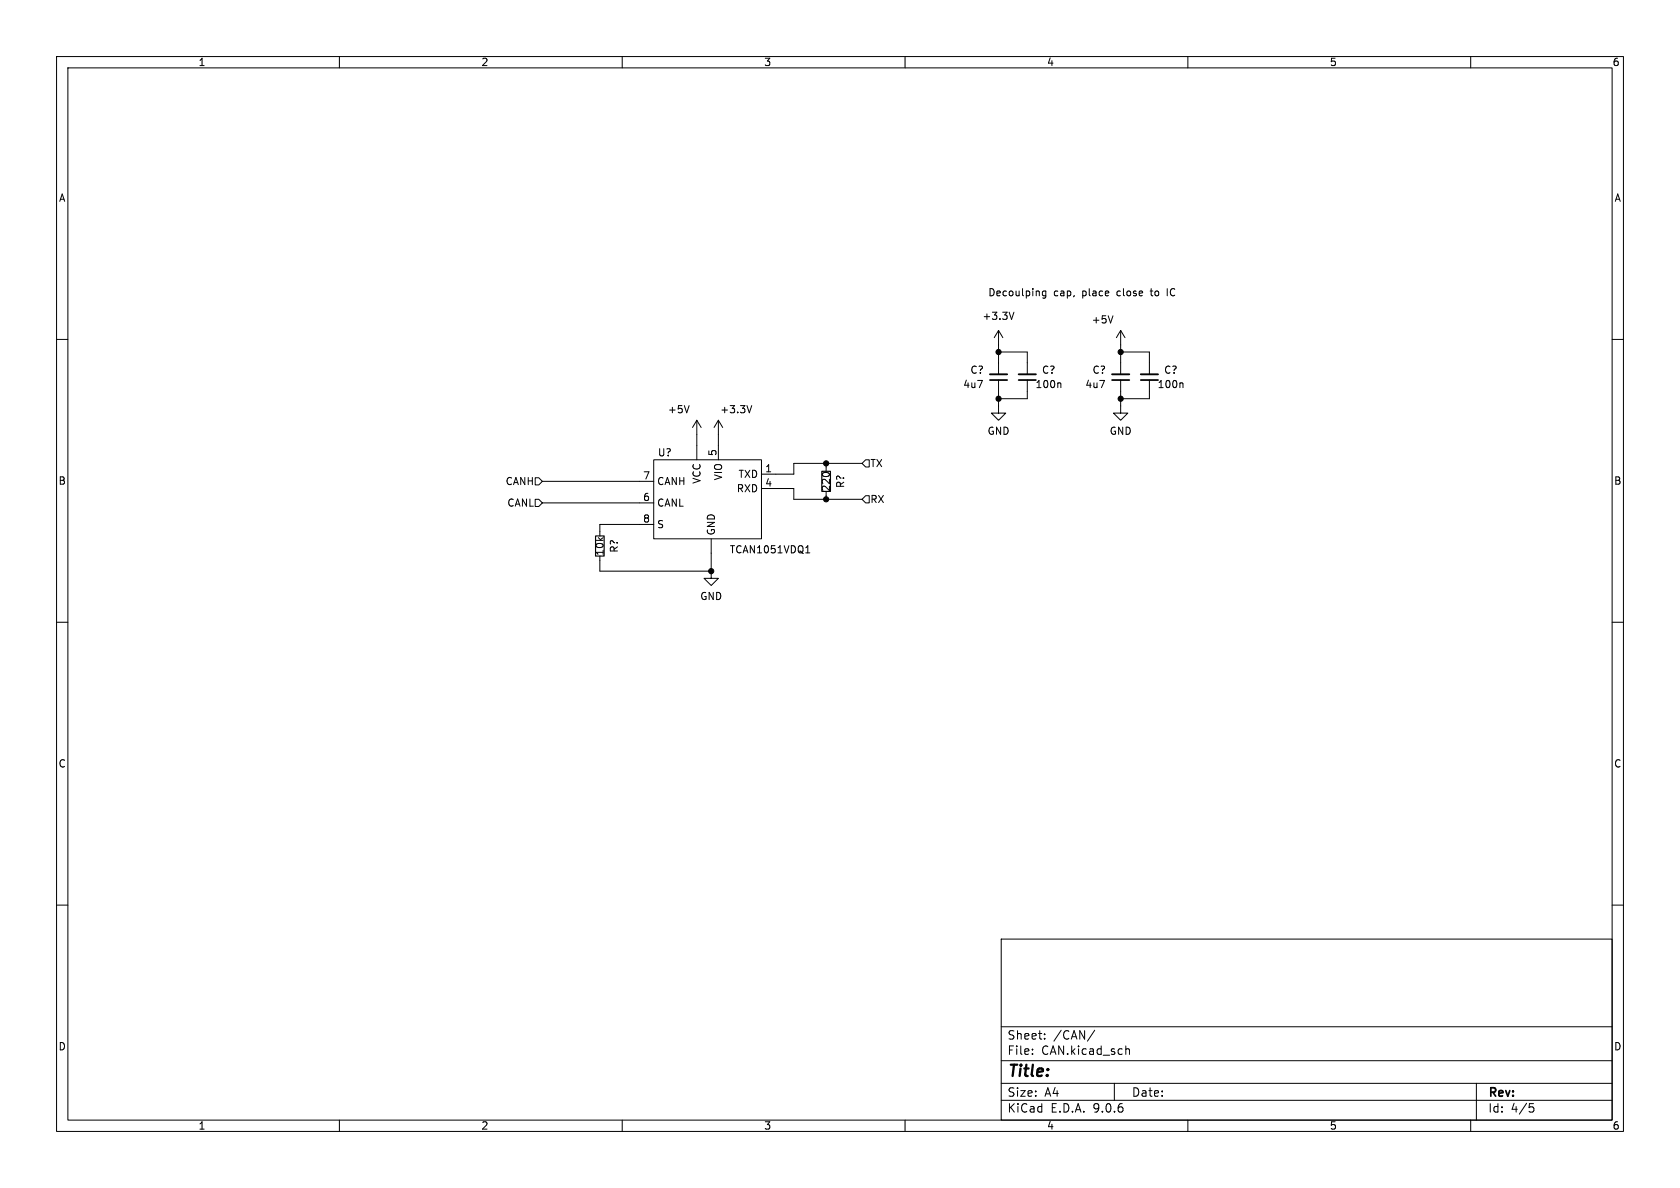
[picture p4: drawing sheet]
<svg xmlns="http://www.w3.org/2000/svg" width="297mm" height="210mm" viewBox="0 0 297 210" stroke-linecap="round" stroke-linejoin="round" font-family="sans-serif">
<g fill="none" stroke="#000" stroke-width=".18">
<path d="M10 10h277v190h-277zM12 12h273v186h-273zM60 10v2M110 10v2M160 10v2M210 10v2M260 10v2M176.5 58.4l-.7 1.3M176.5 58.4l.8 1.3M176.5 58.4v7.8M179.3 55.2l-.5 1.3M184.9 51.4v1.1l-.3 .2h-.3"/>
<path d="M184.9 51.5l-.4-.1-.2 .3 .1 .5h.5M196.8 55.8l-.5 1.3M198.1 58.4l-.7 1.3M198.1 58.4l.8 1.3M198.1 58.4v7.8M206.4 51v1.3M10 60h2M121.8 71.7l-.4 1.3M123.2 74.3l-.8 1.3M123.2 74.3l.8 1.3M123.2 74.3v7M127 74.3l-.8 1.3"/>
<path d="M127 74.3l.8 1.3M127 74.3v7M132.9 71.7l-.4 1.3M176.5 67.2v5.8h1.3l-1.3 1.3-1.2-1.3h1.2M176.5 62.2h5.1v4M181.6 67.2v3.3h-5.1M187.4 67.7l.1 .2v.6M198.1 67.2v5.8h1.3l-1.3 1.3-1.3-1.3h1.3M198.1 62.2h5.1v4M203.2 67.2v3.3h-5.1M209 67.7l.1 .2v.6M285 60h2"/>
<path d="M94.6 88.3h.6l.7 .6-.7 .6h-.6zM94.6 84.5h.6l.7 .6-.7 .6h-.6zM95.9 85.1h19.7M95.9 88.9h19.7M106 98.3v2.7h19.7M115.6 81.3h19v14h-19zM115.6 92.7h-9.6v2M125.7 95.3v5.7M134.6 86.4h5.7v1.9h12.1M142.4 97.7h.8M142.7 96.6l.1-.1v1.2M146 81.9v1.4"/>
<path d="M146 86.9v1.4M152.4 81.9h-12.1v1.9h-5.7M153 87.6h.7v1.3h-.7l-.6-.6zM153 81.3h.7v1.3h-.7l-.6-.7zM10 110h2M125.7 101v1.2h1.3l-1.3 1.3-1.2-1.3h1.2M285 110h2M10 160h2M177 166h108v32h-108zM285 160h2M60 198v2M110 198v2"/>
<path d="M160 198v2M177 194.5h108M177 191.5h108M177 187.5h108M177 181.5h108M182.5 186.3v.1M182.5 185.5v.1M184.7 183.6v.1M184.7 182.8v.1M193.5 182.1l-1.3 2M197 191.5v3M199 184.9v1.5"/>
<path d="M199 185.5l.2-.1 .4 .1 .1 .9M210 198v2M260 198v2M261 191.5v6.5M270.4 195.1h.7M270.5 195.7h.4l.3 .3-.2 .5-.5 .1"/>
</g>
<path d="M175 67.2h3.1M180.1 67.2h3M196.6 67.2h3M201.7 67.2h3" fill="none" stroke="#000" stroke-width=".3"/>
<path d="M175 66.2h3.1M180.1 66.2h3M196.6 66.2h3M201.7 66.2h3" fill="none" stroke="#000" stroke-width=".33"/>
<path d="M105.3 94.7h1.5v3.6h-1.5zM145.3 83.3h1.5v3.6h-1.5z" fill="none" stroke="#000" stroke-width=".2"/>
<g fill="#000" stroke="#000" stroke-width=".18">
<circle cx="176.5" cy="70.5" r=".46"/>
<circle cx="176.5" cy="62.2" r=".46"/>
<circle cx="198.1" cy="62.2" r=".46"/>
<circle cx="198.1" cy="70.5" r=".46"/>
<circle cx="146" cy="81.9" r=".46"/>
<circle cx="146" cy="88.3" r=".46"/>
<circle cx="125.7" cy="101" r=".46"/>
</g>
<text font-size="2.8" x="178" y="190.9">Title:</text>
<g font-size="2.1">
<text x="178" y="184">Sheet:</text>
<text x="186.2" y="184">/CAN/</text>
<text x="178" y="186.7">File:</text>
<text x="184.1" y="186.7">CAN.kicad_sch</text>
<text x="178" y="196.9">KiCad</text>
<text x="178" y="194.1">Size:</text>
<text x="184.7" y="194.1">A4</text>
<text x="185.7" y="196.9">E.D.A.</text>
<text x="193.3" y="196.9">9.0.6</text>
<text x="200" y="194.1">Date:</text>
<text x="263" y="194.3">Rev:</text>
<text x="263" y="196.9">Id:</text>
<text x="267.1" y="196.9">4/5</text>
</g>
<g font-size="1.8">
<text x="35" y="11.9">1</text>
<text x="85" y="11.9">2</text>
<text x="135" y="11.9">3</text>
<text x="185" y="11.9">4</text>
<text x="235" y="11.9">5</text>
<text x="285" y="11.9">6</text>
<text x="10.3" y="35.9">A</text>
<text x="285.3" y="35.9">A</text>
<text x="174.6" y="52.5">Decoulping</text>
<text x="186.3" y="52.5">cap,</text>
<text x="191.4" y="52.5">place</text>
<text x="197.7" y="52.5">close</text>
<text x="203.9" y="52.5">to</text>
<text x="207" y="52.5">IC</text>
<text x="173.6" y="56.7">+3.3V</text>
<text x="192.9" y="57.4">+5V</text>
<text x="170.2" y="68.8">4u7</text>
<text x="171.5" y="66.3">C?</text>
<text x="183" y="68.8">100n</text>
<text x="184.1" y="66.3">C?</text>
<text x="191.8" y="68.8">4u7</text>
<text x="193" y="66.3">C?</text>
<text x="204.6" y="68.8">100n</text>
<text x="205.7" y="66.3">C?</text>
<text x="118" y="73.3">+5V</text>
<text x="127.2" y="73.3">+3.3V</text>
<text x="174.5" y="77.1">GND</text>
<text x="196.1" y="77.1">GND</text>
<text x="116.2" y="80.9">U?</text>
<text x="126.7" y="80.7" transform="rotate(-90 126.7 80.7)">5</text>
<text x="135.2" y="83.6">1</text>
<text x="153.8" y="82.8">TX</text>
<text x="10.3" y="85.9">B</text>
<text x="89.3" y="86">CANH</text>
<text x="89.6" y="89.8">CANL</text>
<text x="113.6" y="84.8">7</text>
<text x="113.6" y="88.6">6</text>
<text x="116.1" y="86">CANH</text>
<text x="116.1" y="89.8">CANL</text>
<text x="124.1" y="85.6" transform="rotate(-90 124.1 85.6)">VCC</text>
<text x="127.9" y="85" transform="rotate(-90 127.9 85)">VIO</text>
<text x="130.2" y="87.2">RXD</text>
<text x="130.5" y="84.7">TXD</text>
<text x="135.2" y="86.1">4</text>
<text x="146.9" y="87" transform="rotate(-90 146.9 87)">220</text>
<text x="149.5" y="86.4" transform="rotate(-90 149.5 86.4)">R?</text>
<text x="153.8" y="89.1">RX</text>
<text x="285.3" y="85.9">B</text>
<text x="113.6" y="92.5">8</text>
<text x="116.1" y="93.6">S</text>
<text x="126.6" y="94.7" transform="rotate(-90 126.6 94.7)">GND</text>
<text x="106.9" y="98.3" transform="rotate(-90 106.9 98.3)">10k</text>
<text x="109.4" y="97.8" transform="rotate(-90 109.4 97.8)">R?</text>
<text x="128.9" y="98">TCAN1051VDQ1</text>
<text x="123.7" y="106.3">GND</text>
<text x="10.3" y="135.9">C</text>
<text x="285.3" y="135.9">C</text>
<text x="10.3" y="185.9">D</text>
<text x="285.3" y="185.9">D</text>
<text x="35" y="199.9">1</text>
<text x="85" y="199.9">2</text>
<text x="135" y="199.9">3</text>
<text x="185" y="199.9">4</text>
<text x="235" y="199.9">5</text>
<text x="285" y="199.9">6</text>
</g>
</svg>
